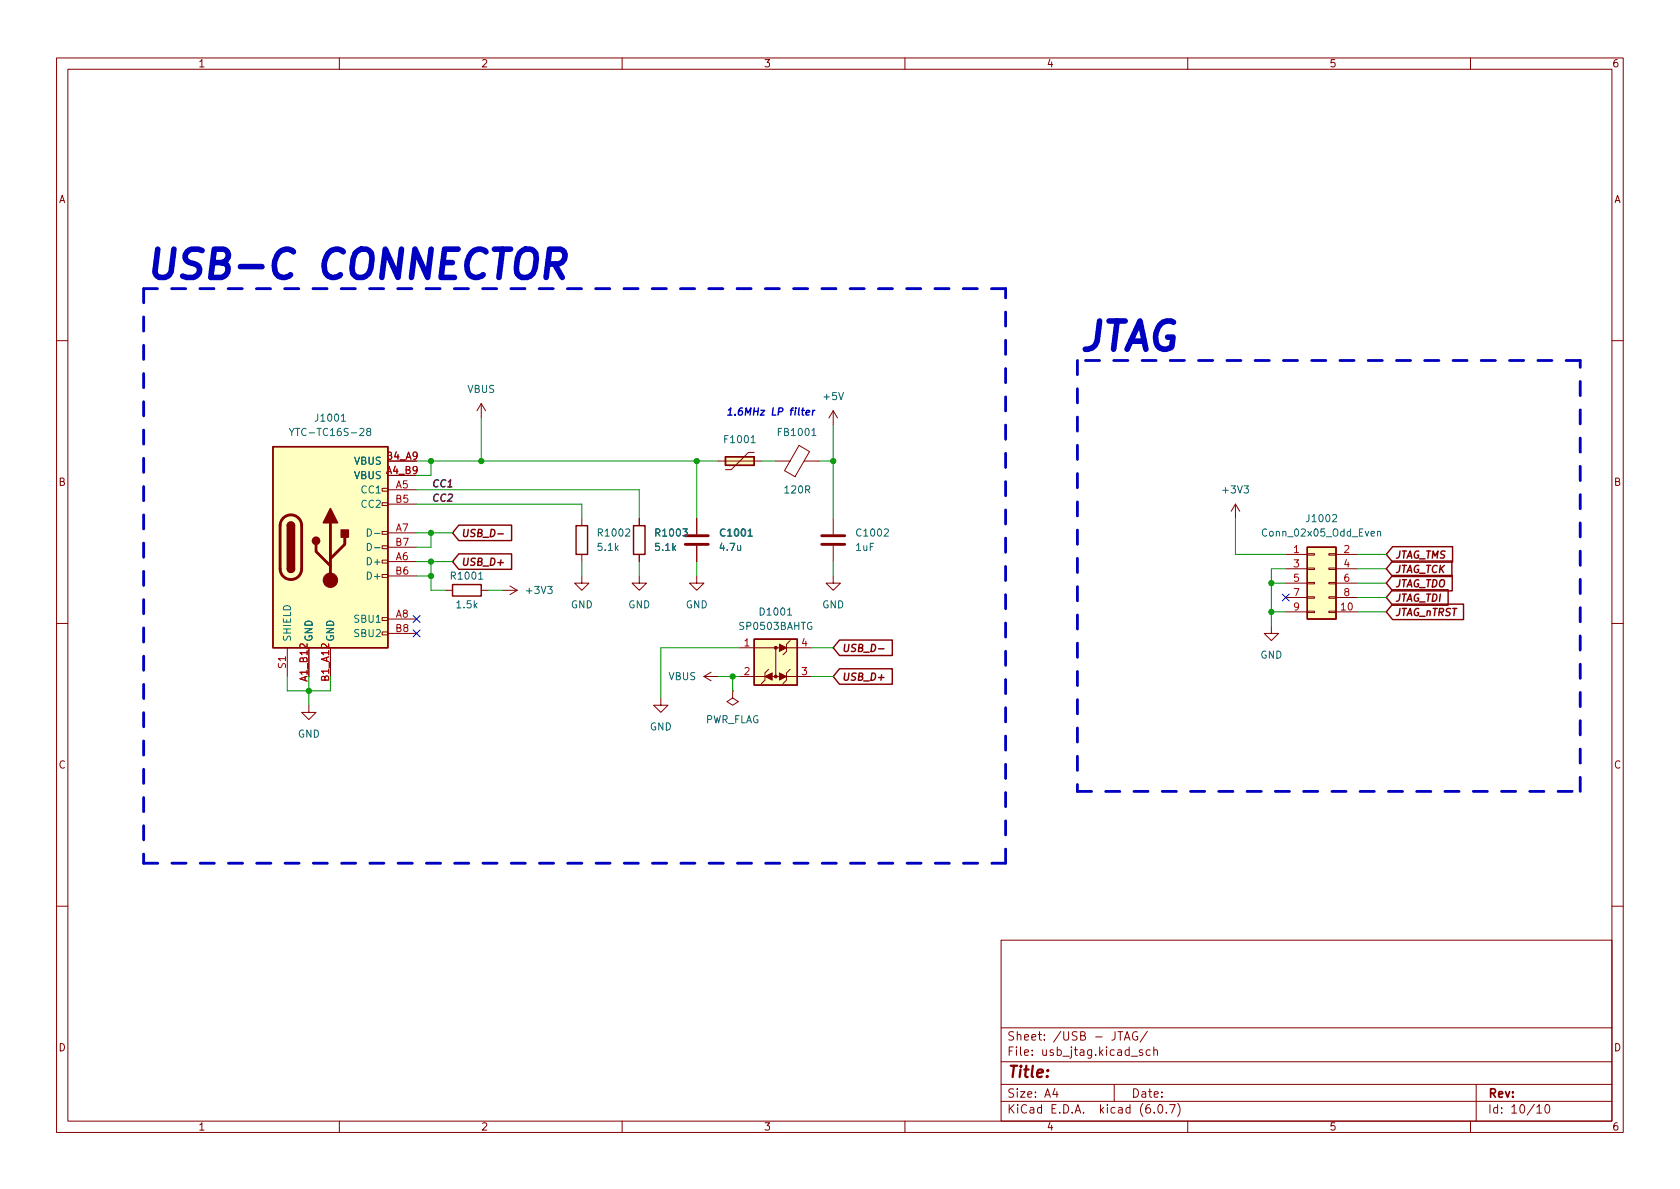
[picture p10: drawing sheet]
<svg xmlns="http://www.w3.org/2000/svg" width="297mm" height="210mm" viewBox="0 0 297 210" stroke-linecap="round" stroke-linejoin="round" font-family="sans-serif">
<g fill="none" stroke="#840000" stroke-width=".18">
<path d="M10 10.2h277v190.1h-277zM12 12.2h273v186.1h-273zM60 10.2v2M110 10.2v2M160 10.2v2M210 10.2v2M260 10.2v2M10 60.2h2M85.1 71.4l-.8 1.2M85.1 71.4v2.5M85.1 71.4l.8 1.2M141.3 78.8l1.8 1.1-2.5 4.4-1.9-1.1z"/>
<path d="M147.3 72.6l-.7 1.3M147.3 72.6v2.6M147.3 72.6l.8 1.3M285 60.2h2M67.6 99.1h1v.5h-1zM67.6 96.5h1v.5h-1zM67.6 94h1v.5h-1zM67.6 88.9h1v.5h-1zM67.6 86.4h1v.5h-1zM68.6 84.1h5.1M68.6 86.6h5.1M68.6 99.3h5.1"/>
<path d="M68.6 94.2h5.1M68.6 81.5h5.1M68.6 89.1h5.1M68.6 96.8h5.1M102.9 91.7v1.3M102.9 98v1.3M113 91.7v1.3M113 98v1.3M123.2 91.7v2.8M123.2 96.5v2.8M127 81.5h7.6M133.3 80h-1l-3 3.1h-1"/>
<path d="M137.2 81.5h2.5M142.2 81.5h2.6M147.3 91.7v2.8M147.3 96.5v2.8M218.4 89.1l-.7 1.3M218.4 89.1v2.6M218.4 89.1l.8 1.3M227.3 98h3.8M231.1 97.9h1.3v.3h-1.3zM234.9 97.9h1.3v.3h-1.3zM236.2 98h3.8M10 110.2h2"/>
<path d="M50.8 114.5v5.1M54.6 114.5v5.1M58.4 114.5v5.1M67.6 111.8h1v.5h-1zM67.6 109.2h1v.5h-1zM67.6 101.6h1v.5h-1zM68.6 109.5h5.1M68.6 101.8h5.1M68.6 112h5.1M78.7 104.4h1.3M85.1 104.4h1.3M88.9 104.4h2.5"/>
<path d="M90.2 103.6l1.2 .8M91.4 104.4l-1.2 .8M102.9 101.8v1.3h1.2l-1.2 1.3-1.3-1.3h1.3M113 101.8v1.3h1.3l-1.3 1.3-1.2-1.3h1.2M123.2 101.8v1.3h1.3l-1.3 1.3-1.3-1.3h1.3M124.5 119.6h2.5M124.5 119.6l1.2 .8M125.7 118.9l-1.2 .7M130.8 119.6h4.5M130.8 114.5h7M135.9 118.4l-.6 .6v1.3l-.7 .6M136.5 119.6h1.3"/>
<path d="M137.2 114.5v5.1M139.1 119.6h4.4M139.1 114.5h4.4M139.7 118.4l-.6 .6v1.3l-.7 .6M139.7 113.3l-.6 .6v1.3l-.7 .6M147.3 101.8v1.3h1.3l-1.3 1.3-1.3-1.3h1.3M224.8 110.7v1.3h1.3l-1.3 1.3-1.3-1.3h1.3M227.3 108.2h3.8M227.3 100.6h3.8M227.3 103.1h3.8M227.3 105.7h3.8M231.1 108.1h1.3v.2h-1.3z"/>
<path d="M231.1 105.5h1.3v.3h-1.3zM231.1 103h1.3v.2h-1.3zM231.1 100.5h1.3v.2h-1.3zM234.9 108.1h1.3v.2h-1.3zM234.9 105.5h1.3v.3h-1.3zM234.9 103h1.3v.2h-1.3zM234.9 100.5h1.3v.2h-1.3zM236.2 108.2h3.8M236.2 100.6h3.8M236.2 103.1h3.8M236.2 105.7h3.8M285 110.2h2"/>
<path d="M54.6 124.7v1.3h1.3l-1.3 1.2-1.3-1.2h1.3M116.8 123.4v1.3h1.3l-1.3 1.3-1.2-1.3h1.2M129.5 122.2v1.2l1.1 .7-1.1 .6-1-.6 1-.7M129.5 122.2h.1M10 160.2h2M177 166.3h108v32h-108zM285 160.2h2M60 198.3v2M110 198.3v2M160 198.3v2M177 194.8h108M177 191.8h108"/>
<path d="M177 187.8h108M177 181.8h108M186.5 192.5l-.4 1h1M186.9 193v1M197 191.8v3M197.6 182.4h.9M198.1 182.4v1.5M198.8 183.9l.5-1.5 .5 1.5M198.9 183.5h.7M200 186.8h1.1M201.1 182.5a.74 .74 0 0 0-.9 .5 .74 .74 0 0 0 .5 .9l.4-.1v-.5h-.2M202 185.7l-.4-.1-.2 .2 .1 .3 .5 .1v.4h-.6"/>
<path d="M202.9 182.4l-1.3 1.9M203.4 185.7l-.5-.1-.3 .3v.4l.2 .3h.6M204 185.8l.2-.2 .4 .1v.9M204 185.1v1.5M204.1 196.7v.1M204.9 195.4l.2-.1a.81 .81 0 0 1 .6 .7 .81 .81 0 0 1-.3 .8h-.2a.81 .81 0 0 1-.6-.6 .81 .81 0 0 1 .3-.8zM206.2 196.7v.1M206.8 195.3h1l-.7 1.5M208.2 195.1a1.72 1.72 0 0 1 0 2.3M210 198.3v2M260 198.3v2M261 191.8v6.5"/>
<path d="M271.7 195.8l.5-.5v1.5M271.7 196.8h.9M273.4 195.4l.1-.1a.8 .8 0 0 1 .5 .8 .8 .8 0 0 1-.5 .7 .99 .99 0 0 1-.1-1.4z"/>
</g>
<path d="M50.1 91.6a1.91 1.91 0 0 1 2.1-.4 1.91 1.91 0 0 1 1.1 1.8v7.6a1.91 1.91 0 0 1-1.9 1.9 1.91 1.91 0 0 1-1.9-1.9v-7.8l.2-.6zM55.9 96.3v1.2l2.5 2.6M58.4 92.5v10.1M61 95v1.3l-2.6 2.5M121.2 96.3h4M121.2 94.7h4M145.3 96.3h4.1M145.3 94.7h4.1" fill="none" stroke="#840000" stroke-width=".51"/>
<g fill="none" stroke="#840000" stroke-width=".25">
<path d="M48.3 79h20.3v35.5h-20.3zM50.8 93a.64 .64 0 0 1 .6-.7 .64 .64 0 0 1 .7 .7M81.1 97.9h9.4v2.8h-9.4l-1.1-1.4zM81.1 92.9h9.4v2.7h-9.4l-1.1-1.4zM88 94.4h1M101.9 93h2v5h-2zM112 93h2v5h-2zM128.3 80.8h5v1.5h-5zM231.1 96.8h5.1v12.7h-5.1zM246.2 96.7h10.6v2.7h-10.6l-1.1-1.4zM246.2 99.2h10.5v2.7h-10.5l-1.1-1.3zM50.8 100.6a.64 .64 0 0 0 .6 .6 .64 .64 0 0 0 .7-.6"/>
<path d="M80 103.4h5.1v2h-5.1zM133.3 113h7.7v8.2h-7.7zM148.4 118.3h9.4v2.7h-9.4l-1.1-1.4zM148.4 113.2h9.4v2.7h-9.4l-1.1-1.4zM155.3 114.7h1M246.2 106.8h12.6v2.8h-12.6l-1.1-1.4zM246.2 101.8h10.6v2.7h-10.6l-1.1-1.4zM246.2 104.3h9.8v2.7h-9.8l-1.1-1.3z"/>
</g>
<g fill="#ffffc2" stroke="#ffffc2" stroke-width=".18">
<path d="M231.1 96.8h5.1v12.7h-5.1z"/>
<path d="M48.3 79h20.3v35.5h-20.3z"/>
<path d="M128.3 80.8h5v1.5h-5z"/>
<path d="M133.3 113h7.7v8.2h-7.7z"/>
</g>
<path d="M51.2 75.8l.4 .6 .4-.6M51.6 76.4v.6M60.4 74.5h.7M65.1 76.3l-.3-.2 .1-.2 .2-.1h.3l.2 .2-.1 .2-.5 .2-.2 .1 .1 .4 .2 .1h.2l.3-.2-.1-.4-.2-.1M143.5 77h.8M64.9 93.5a.64 .64 0 0 1 .8 .7 .64 .64 0 0 1-.8 .6zM64.9 96.1a.64 .64 0 0 1 .8 .6 .64 .64 0 0 1-.8 .6zM66.2 94.3h1M66.2 96.9h1M132.3 94.8h.8M243.6 94.1l.1-.1h.4v.8M243.6 94v.8" fill="none" stroke="#006464" stroke-width=".18"/>
<g fill="#840000" stroke="#840000" stroke-width=".25">
<path d="M50.8 100.6h1.3a.64 .64 0 0 1-.7 .6 .64 .64 0 0 1-.6-.6z"/>
<path d="M50.8 93h1.3v7.6h-1.3z"/>
<path d="M51 92.5a.64 .64 0 0 1 .7-.1 .64 .64 0 0 1 .4 .6h-1.3z"/>
<path d="M58.4 89.9l1.3 2.6h-2.6z"/>
<path d="M60.3 93.7h1.3v1.3h-1.3z"/>
<circle cx="55.9" cy="95.6" r=".63"/>
</g>
<g fill="#840000" stroke="#840000" stroke-width=".18">
<path d="M135.3 119.6l1.2-.6v1.3z"/>
<path d="M137.8 119l1.3 .6-1.3 .7z"/>
<path d="M137.8 113.9l1.3 .6-1.3 .7z"/>
<circle cx="58.4" cy="102.6" r="1.27"/>
<circle cx="137.2" cy="119.6" r=".25"/>
<circle cx="137.2" cy="114.5" r=".25"/>
</g>
<path d="M96.9 46.7h1.9a1.38 1.38 0 0 0 1.1-1.2 1.38 1.38 0 0 0-.8-1.4h-1.9l-.6 5M98 46.7l1.4 2.4" fill="none" stroke="#0000c2" stroke-width="1"/>
<path d="M142.5 73l.6-.1v-.3h-.5l-.1 .6 .2 .2 .3-.1M143.7 72.6l-.1 .8M144.1 72.6l-.4 .2" fill="none" stroke="#0000c2" stroke-width=".25"/>
<path d="M25.4 51v101.6M177.8 51h-152.4M190.5 63.7v76.2M279.4 63.7h-88.9M190.5 139.9h88.9M279.4 139.9v-76.2M25.4 152.6h152.4M177.8 152.6v-101.6" fill="none" stroke="#0000c2" stroke-width=".5" stroke-dasharray="2.5 2.5"/>
<g fill="none" stroke="#009600" stroke-width=".18">
<path d="M85.1 73.9v7.6M147.3 75.2v16.5M73.7 99.3h6.3M73.7 94.2h6.3M73.7 81.5h53.3M73.7 89.1h29.2v2.6M73.7 86.6h39.3v5.1M76.2 81.5v2.6h-2.5M76.2 94.2v2.6h-2.5M76.2 99.3v5.1h2.5M102.9 99.3v2.5M113 99.3v2.5"/>
<path d="M123.2 81.5v10.2M123.2 99.3v2.5M134.6 81.5h2.6M144.8 81.5h2.5M147.3 99.3v2.5M218.4 91.7v6.3h8.9M240 98h5.1M50.8 119.6v2.6h7.6v-2.6M54.6 119.6v5.1M73.7 101.8h2.5M86.4 104.4h2.5M127 119.6h3.8"/>
<path d="M129.5 119.6v2.6M130.8 114.5h-14v8.9M143.5 119.6h3.8M143.5 114.5h3.8M224.8 108.2h2.5M224.8 103.1h2.5M227.3 100.6h-2.5v10.1M240 108.2h5.1M240 100.6h5.1M240 103.1h5.1M240 105.7h5.1"/>
</g>
<path d="M73.1 111.4l1.2 1.2M73.1 108.9l1.2 1.2M74.3 111.4l-1.2 1.2M74.3 108.9l-1.2 1.2M226.7 105l1.2 1.3M227.9 105l-1.2 1.3" fill="none" stroke="#000084" stroke-width=".18"/>
<g fill="#009600" stroke="#009600" stroke-width=".18">
<circle cx="147.3" cy="81.5" r=".46"/>
<circle cx="123.2" cy="81.5" r=".46"/>
<circle cx="224.8" cy="108.2" r=".46"/>
<circle cx="129.5" cy="119.6" r=".46"/>
<circle cx="224.8" cy="103.1" r=".46"/>
<circle cx="76.2" cy="101.8" r=".46"/>
<circle cx="76.2" cy="94.2" r=".46"/>
<circle cx="85.1" cy="81.5" r=".46"/>
<circle cx="54.6" cy="122.2" r=".46"/>
<circle cx="76.2" cy="99.3" r=".46"/>
<circle cx="76.2" cy="81.5" r=".46"/>
</g>
<g font-size="7" fill="#0000c2">
<text x="25.4" y="49.3">USB-C CONNECTOR</text>
<text x="190.5" y="62">JTAG</text>
</g>
<text font-size="2.8" fill="#840000" x="178" y="190.6">Title:</text>
<g font-size="2.1" fill="#840000">
<text x="178" y="184">Sheet: /USB - JTAG/</text>
<text x="178" y="186.7">File: usb_jtag.kicad_sch</text>
<text x="178" y="196.9">KiCad E.D.A. kicad (6.0.7)</text>
<text x="178" y="194.1">Size: A4</text>
<text x="200" y="194.1">Date:</text>
<text x="263" y="194.1">Rev:</text>
<text x="263" y="196.9">Id: 10/10</text>
</g>
<g font-size="1.8" fill="#840000">
<text x="35" y="11.9">1</text>
<text x="85" y="11.9">2</text>
<text x="135" y="11.9">3</text>
<text x="185" y="11.9">4</text>
<text x="235" y="11.9">5</text>
<text x="285" y="11.9">6</text>
<text x="10.3" y="35.9">A</text>
<text x="285.3" y="35.9">A</text>
<text x="10.3" y="85.9">B</text>
<text x="285.3" y="85.9">B</text>
<text x="81.4" y="95">USB_D-</text>
<text x="81.4" y="100">USB_D+</text>
<text x="246.5" y="98.8">JTAG_TMS</text>
<text x="246.5" y="101.3">JTAG_TCK</text>
<text x="246.5" y="103.8">JTAG_TDO</text>
<text x="246.5" y="106.4">JTAG_TDI</text>
<text x="246.5" y="108.9">JTAG_nTRST</text>
<text x="148.7" y="115.3">USB_D-</text>
<text x="148.7" y="120.4">USB_D+</text>
<text x="10.3" y="135.9">C</text>
<text x="285.3" y="135.9">C</text>
<text x="10.3" y="185.9">D</text>
<text x="285.3" y="185.9">D</text>
<text x="35" y="199.9">1</text>
<text x="85" y="199.9">2</text>
<text x="135" y="199.9">3</text>
<text x="185" y="199.9">4</text>
<text x="235" y="199.9">5</text>
<text x="285" y="199.9">6</text>
</g>
<g font-size="1.8" fill="#006464">
<text x="82.6" y="69.5">VBUS</text>
<text x="145.7" y="70.7">+5V</text>
<text x="52.3" y="77.1">YTC-TC16S-28</text>
<text x="56" y="74.5">J1001</text>
<text x="137.8" y="77.1">FB1001</text>
<text x="62.7" y="82.2">VBUS</text>
<text x="128.3" y="78.4">F1001</text>
<text x="62.7" y="84.7">VBUS</text>
<text x="64" y="87.2">CC1</text>
<text x="64" y="89.8">CC2</text>
<text x="138.9" y="87.2">120R</text>
<text x="216.4" y="87.2">+3V3</text>
<text x="105.9" y="94.9">R1002</text>
<text x="116.1" y="94.9">R1003</text>
<text x="127.5" y="94.9">C1001</text>
<text x="151.7" y="94.9">C1002</text>
<text x="223.6" y="94.9">Conn_02x05_Odd_Even</text>
<text x="231.2" y="92.3">J1002</text>
<text x="65.3" y="99.9">D+</text>
<text x="105.8" y="97.4">5.1k</text>
<text x="116" y="97.4">5.1k</text>
<text x="127.4" y="97.4">4.7u</text>
<text x="151.4" y="97.4">1uF</text>
<text x="65.3" y="102.5">D+</text>
<text x="79.9" y="102.5">R1001</text>
<text x="80.8" y="107.6">1.5k</text>
<text x="93.2" y="105">+3V3</text>
<text x="100.9" y="107.6">GND</text>
<text x="111.1" y="107.6">GND</text>
<text x="121.2" y="107.6">GND</text>
<text x="145.4" y="107.6">GND</text>
<text x="51.4" y="113.5" transform="rotate(-90 51.4 113.5)">SHIELD</text>
<text x="55.2" y="113.5" transform="rotate(-90 55.2 113.5)">GND</text>
<text x="59.1" y="113.5" transform="rotate(-90 59.1 113.5)">GND</text>
<text x="62.8" y="110.1">SBU1</text>
<text x="62.8" y="112.6">SBU2</text>
<text x="130.9" y="111.4">SP0503BAHTG</text>
<text x="134.6" y="108.8">D1001</text>
<text x="222.8" y="116.5">GND</text>
<text x="118.2" y="120.3">VBUS</text>
<text x="52.6" y="130.4">GND</text>
<text x="114.9" y="129.2">GND</text>
<text x="124.6" y="127.9">PWR_FLAG</text>
</g>
<text font-size="1.8" fill="#0000c2" x="128.3" y="73.5">1.6MHz LP filter</text>
<g font-size="1.8" fill="#a90000">
<text x="68.4" y="83.8">A4_B9</text>
<text x="68.4" y="81.3">B4_A9</text>
<text x="70" y="86.4">A5</text>
<text x="70" y="88.9">B5</text>
<text x="70" y="94">A7</text>
<text x="70" y="99.1">A6</text>
<text x="70" y="101.6">B6</text>
<text x="70" y="96.5">B7</text>
<text x="228.7" y="97.8">1</text>
<text x="228.7" y="100.3">3</text>
<text x="237.6" y="97.8">2</text>
<text x="237.6" y="100.3">4</text>
<text x="228.7" y="102.9">5</text>
<text x="228.7" y="105.4">7</text>
<text x="228.7" y="107.9">9</text>
<text x="237.1" y="107.9">10</text>
<text x="237.6" y="102.9">6</text>
<text x="237.6" y="105.4">8</text>
<text x="70" y="109.2">A8</text>
<text x="70" y="111.8">B8</text>
<text x="50.5" y="118.2" transform="rotate(-90 50.5 118.2)">S1</text>
<text x="131.6" y="114.3">1</text>
<text x="131.6" y="119.4">2</text>
<text x="141.7" y="119.4">3</text>
<text x="141.7" y="114.3">4</text>
<text x="54.4" y="120.3" transform="rotate(-90 54.4 120.3)">A1_B12</text>
<text x="58.2" y="120.3" transform="rotate(-90 58.2 120.3)">B1_A12</text>
</g>
<g font-size="1.8" fill="#0f0f0f">
<text x="76.2" y="86.2">CC1</text>
<text x="76.2" y="88.7">CC2</text>
</g>
</svg>
